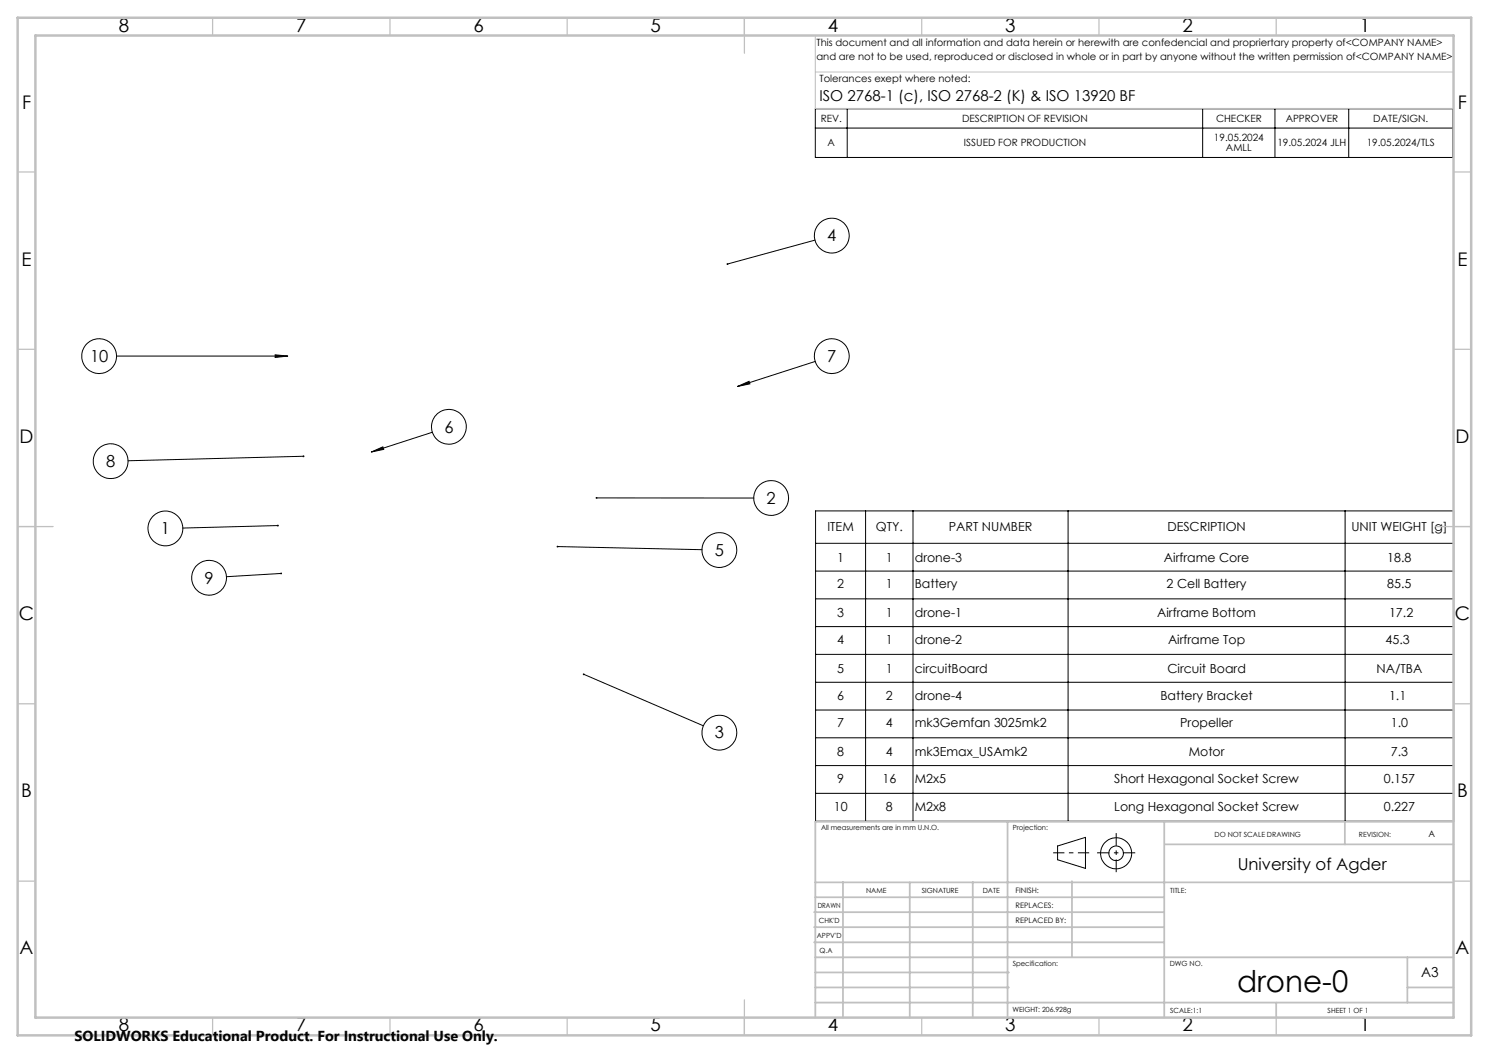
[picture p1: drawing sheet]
<svg xmlns="http://www.w3.org/2000/svg" width="420mm" height="297mm" viewBox="0 0 420 297" stroke-linecap="round" stroke-linejoin="round" font-family="sans-serif">
<g fill="none" stroke="#000" stroke-width=".28">
<path d="M230 30.7h179.8v13.7h-179.8zM230 36.1h179.8M239 30.7v13.7M339.2 30.7v13.7M359.6 30.7v13.7M380.4 30.7v13.7M229.9 67.7l-24.7 6.8M32.9 100.4h48.3M77.6 100.1l3.6 .3-3.6 .4zM208 109l3.3-1.4 .2 .7zM229.9 101.9l-21.9 7.1M85.6 128.7l-49.5 1.3"/>
<path d="M104.7 127.5l3.3-1.5 .2 .7zM122 121.9l-17.3 5.6M78.4 148.2l-26.8 .7M157.3 154.2l40.7 .8M168.2 140.4l44.4 .1M230 144.1h180v87.5h-180zM230 153.2h180M244.2 144.1v87.5M257.5 144.1v87.5M301.3 144.1v87.5M379.4 144.1v87.5M79.3 161.7l-15.4 1"/>
<path d="M230 161.1h180M230 168.9h180M230 176.7h180M164.6 190.2l33.8 14.5M230 184.6h180M230 192.4h180M230 200.3h180M230 208.1h180M230 215.9h180M230 223.8h180M298.3 238.6l7.9-2.4v8.7l-7.9-2.4z"/>
<circle cx="234.6" cy="66.5" r="4.9"/>
<circle cx="28" cy="100.5" r="4.9"/>
<circle cx="234.6" cy="100.5" r="4.9"/>
<circle cx="31.2" cy="130.1" r="4.9"/>
<circle cx="126.6" cy="120.4" r="4.9"/>
<circle cx="46.7" cy="149" r="4.9"/>
<circle cx="202.9" cy="155.1" r="4.9"/>
<circle cx="217.5" cy="140.5" r="4.9"/>
<circle cx="59" cy="163" r="4.9"/>
<circle cx="202.9" cy="206.6" r="4.9"/>
<circle cx="314.8" cy="240.7" r="2.07"/>
<circle cx="314.8" cy="240.7" r="4.4"/>
</g>
<path d="M297.1 240.5h10.1" fill="none" stroke="#000" stroke-width=".28" stroke-dasharray="15.2 1.3 1.3 1.3" stroke-dashoffset="12.1" stroke-linecap="butt"/>
<path d="M314.8 235v11" fill="none" stroke="#000" stroke-width=".28" stroke-dasharray="15.2 1.3 1.3 1.3" stroke-dashoffset="11.6" stroke-linecap="butt"/>
<path d="M309.5 240.5h10.7" fill="none" stroke="#000" stroke-width=".28" stroke-dasharray="15.2 1.3 1.3 1.3" stroke-dashoffset="11.8" stroke-linecap="butt"/>
<path d="M230 10v20.6h180M230.5 10h179.5v33M230 20.3h180" fill="none" stroke="#c0c0c0" stroke-width=".28"/>
<g fill="none" stroke="#c0c0c0" stroke-width=".35">
<path d="M60 5v5M110 5v5M160 5v5M210 5v10M260 5v5M310 5v5M360 5v5M5 48.5h5M410 48.5h5M5 98.5h5M410 98.5h5M5 148.5h10"/>
<path d="M405 148.5h10M5 198.5h5M410 198.5h5M5 248.5h5M410 248.5h5M60 287v5M110 287v5M160 287v5M210 282v10M260 287v5M310 287v5M360 287v5"/>
</g>
<g fill="none" stroke="#c0c0c0" stroke-width=".5">
<path d="M284.2 231.8v55.2M328.4 231.8v55.2M328.8 238.2h81.2M379.3 231.8v6.4M410 231.8h-180v55.2M229.6 257.3h98.8M230 248.9h179.6M230 253.1h98.4M237.8 248.8v38.2M256.6 248.9v38.2M274.4 248.8v38.2M302.4 248.5v21.5"/>
<path d="M229.6 265.8h98.8M229.6 261.5h98.8M230 278.5h54.6M230 274.3h54.6M230 270h180M397 278.5h13M397 270v12.8M230 282.8h180M360 282.8v4.2"/>
</g>
<path d="M5 5h410v287h-410zM10 10h400v277h-400z" fill="none" stroke="#c0c0c0" stroke-width=".7"/>
<path d="M205 74.3v.2h.2h-.2a.26 .26 0 0 0 .3 .2 .26 .26 0 0 0 .1-.4 .26 .26 0 0 0-.4 0zM77.6 100.1l3.6 .3-3.6 .4zM208 109l3.3-1.4 .2 .7zM85.4 128.5v.4h.4l.1-.2h-.3l.2-.2zM168.1 140.2l-.1 .2h.2h-.2a.25 .25 0 0 0 .3 .3 .25 .25 0 0 0 .2-.4 .25 .25 0 0 0-.4-.1zM104.7 127.5l3.3-1.5 .2 .7zM78.2 148.1v.3h.4v-.2h-.2l.2-.1zM157.1 154l-.1 .2h.3h-.3a.26 .26 0 0 0 .3 .3 .26 .26 0 0 0 .2-.4 .26 .26 0 0 0-.4-.1zM79.1 161.6v.4l.4-.1-.2-.2h.3l-.2-.2zM164.4 190l.2 .2-.2-.1a.26 .26 0 0 0 .3 .4 .26 .26 0 0 0 .2-.4 .26 .26 0 0 0-.5-.1z" fill="#000"/>
<text font-size="8.5" x="348.9" y="279.7">drone-0</text>
<g font-size="5.3">
<text x="33.5" y="8.9">8</text>
<text x="83.5" y="8.9">7</text>
<text x="133.5" y="8.9">6</text>
<text x="183.5" y="8.9">5</text>
<text x="233.5" y="8.9">4</text>
<text x="283.5" y="8.9">3</text>
<text x="333.5" y="8.9">2</text>
<text x="383.5" y="8.9">1</text>
<text x="6.2" y="30.7">F</text>
<text x="411.2" y="30.7">F</text>
<text x="6.1" y="74.9">E</text>
<text x="411.1" y="74.9">E</text>
<text x="5.5" y="124.9">D</text>
<text x="410.5" y="124.9">D</text>
<text x="5.3" y="174.9">C</text>
<text x="410.3" y="174.9">C</text>
<text x="6" y="224.9">B</text>
<text x="411" y="224.9">B</text>
<text x="5.5" y="269.2">A</text>
<text x="410.5" y="269.2">A</text>
<text x="33.5" y="290.9">8</text>
<text x="83.5" y="290.9">7</text>
<text x="133.5" y="290.9">6</text>
<text x="183.5" y="290.9">5</text>
<text x="233.5" y="290.9">4</text>
<text x="283.5" y="290.9">3</text>
<text x="333.5" y="290.9">2</text>
<text x="383.5" y="290.9">1</text>
</g>
<g font-size="4.7">
<text x="233.3" y="68.1">4</text>
<text x="25.4" y="102.1">10</text>
<text x="233.3" y="102.1">7</text>
<text x="125.3" y="122">6</text>
<text x="29.9" y="131.7">8</text>
<text x="216.2" y="142.1">2</text>
<text x="45.4" y="150.7">1</text>
<text x="201.6" y="156.8">5</text>
<text x="57.7" y="164.6">9</text>
<text x="201.6" y="208.3">3</text>
<text x="349.1" y="245.3">University of Agder</text>
</g>
<text font-size="4.2" x="231.1" y="28.5">ISO 2768-1 (c), ISO 2768-2 (K) &amp; ISO 13920 BF</text>
<text font-size="4.1" x="21" y="293.7">SOLIDWORKS Educational Product. For Instructional Use Only.</text>
<text font-size="3.9" x="400.9" y="275.5">A3</text>
<g font-size="3.5">
<text x="233.4" y="149.7">ITEM</text>
<text x="247" y="149.7">QTY.</text>
<text x="267.6" y="149.7">PART NUMBER</text>
<text x="329.3" y="149.7">DESCRIPTION</text>
<text x="381.2" y="149.7">UNIT WEIGHT [g]</text>
<text x="236.1" y="158.5">1</text>
<text x="249.9" y="158.5">1</text>
<text x="258" y="158.5">drone-3</text>
<text x="328.3" y="158.5">Airframe Core</text>
<text x="391.3" y="158.5">18.8</text>
<text x="236.1" y="166">2</text>
<text x="249.9" y="166">1</text>
<text x="258" y="166">Battery</text>
<text x="329.1" y="166">2 Cell Battery</text>
<text x="391.3" y="166">85.5</text>
<text x="236.2" y="174.1">3</text>
<text x="249.9" y="174.1">1</text>
<text x="258" y="174.1">drone-1</text>
<text x="326.4" y="174.1">Airframe Bottom</text>
<text x="391.8" y="174.1">17.2</text>
<text x="236.2" y="181.6">4</text>
<text x="249.9" y="181.6">1</text>
<text x="258" y="181.6">drone-2</text>
<text x="329.5" y="181.6">Airframe Top</text>
<text x="390.8" y="181.6">45.3</text>
<text x="236.2" y="189.8">5</text>
<text x="249.9" y="189.8">1</text>
<text x="258" y="189.8">circuitBoard</text>
<text x="329.3" y="189.8">Circuit Board</text>
<text x="388.3" y="189.8">NA/TBA</text>
<text x="236.1" y="197.3">6</text>
<text x="249.9" y="197.3">2</text>
<text x="258" y="197.3">drone-4</text>
<text x="327.3" y="197.3">Battery Bracket</text>
<text x="391.8" y="197.3">1.1</text>
<text x="236.1" y="205.2">7</text>
<text x="249.9" y="205.2">4</text>
<text x="258" y="205.2">mk3Gemfan 3025mk2</text>
<text x="332.9" y="205.2">Propeller</text>
<text x="392.3" y="205.2">1.0</text>
<text x="236.1" y="213.3">8</text>
<text x="249.9" y="213.3">4</text>
<text x="258" y="213.3">mk3Emax_USAmk2</text>
<text x="335.3" y="213.3">Motor</text>
<text x="392.3" y="213.3">7.3</text>
<text x="236.1" y="220.8">9</text>
<text x="248.9" y="220.8">16</text>
<text x="258" y="220.8">M2x5</text>
<text x="314.3" y="220.8">Short Hexagonal Socket Screw</text>
<text x="390.3" y="220.8">0.157</text>
<text x="235.2" y="228.7">10</text>
<text x="249.9" y="228.7">8</text>
<text x="258" y="228.7">M2x8</text>
<text x="314.3" y="228.7">Long Hexagonal Socket Screw</text>
<text x="390.3" y="228.7">0.227</text>
</g>
<g font-size="2.8">
<text x="230.3" y="13.1">This document and all information and data herein or herewith are confedencial and propriertary property of&lt;COMPANY NAME&gt;</text>
<text x="230.3" y="16.9">and are not to be used, reproduced or disclosed in whole or in part by anyone without the written permission of&lt;COMPANY NAME&gt;</text>
<text x="231.1" y="23.1">Tolerances exept where noted:</text>
<text x="231.5" y="34.4">REV.</text>
<text x="271.4" y="34.4">DESCRIPTION OF REVISION</text>
<text x="343" y="34.4">CHECKER</text>
<text x="362.6" y="34.4">APPROVER</text>
<text x="387.4" y="34.4">DATE/SIGN.</text>
<text x="233.4" y="41.3">A</text>
<text x="271.9" y="41.3">ISSUED FOR PRODUCTION</text>
<text x="342.4" y="39.9">19.05.2024</text>
<text x="360.3" y="41.3">19.05.2024 JLH</text>
<text x="385.5" y="41.3">19.05.2024/TLS</text>
<text x="345.8" y="42.7">AMLL</text>
</g>
<text font-size="2.5" x="402.9" y="236.1">A</text>
<g font-size="2.1">
<text x="286.4" y="251.9">FINISH:</text>
<text x="286.5" y="256">REPLACES:</text>
<text x="286.5" y="260.4">REPLACED BY:</text>
</g>
<g font-size="2">
<text x="231.6" y="234">All measurements are in mm U.N.O.</text>
<text x="285.6" y="234">Projection:</text>
<text x="342.6" y="236">DO NOT SCALE DRAWING</text>
<text x="383.3" y="236.2">REVISION:</text>
<text x="244.3" y="252">NAME</text>
<text x="260" y="251.9">SIGNATURE</text>
<text x="277.2" y="251.9">DATE</text>
<text x="330.1" y="251.9">TITLE:</text>
<text x="230.6" y="256.1">DRAWN</text>
<text x="230.9" y="260.3">CHK'D</text>
<text x="230.4" y="264.4">APPV'D</text>
<text x="231.1" y="268.8">Q.A</text>
<text x="285.6" y="272.5">Specification:</text>
<text x="330" y="272.5">DWG NO.</text>
<text x="285.6" y="285.5">WEIGHT: 206.928g</text>
<text x="330.1" y="285.6">SCALE:1:1</text>
<text x="374.5" y="285.6">SHEET 1 OF 1</text>
</g>
</svg>
